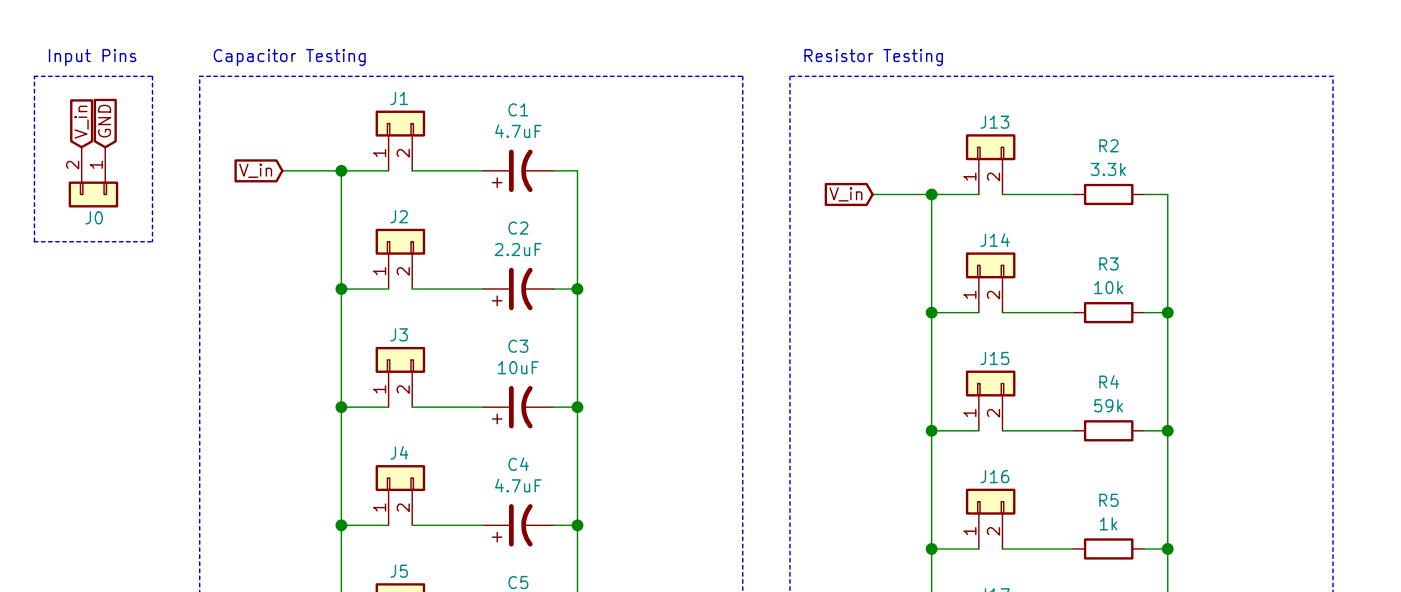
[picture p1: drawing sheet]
<svg xmlns="http://www.w3.org/2000/svg" width="151mm" height="64mm" viewBox="0 0 151 64" stroke-linecap="round" stroke-linejoin="round" font-family="sans-serif">
<path d="M55 16.3v4.1M57 16.3a3.3 3.3 0 0 0 0 4.1M55 29v4.1M57 29a3.3 3.3 0 0 0 0 4.1M55 41.7v4.1M55 54.4v4.1M57 41.7a3.3 3.3 0 0 0 0 4.1M57 54.4a3.3 3.3 0 0 0 0 4.1" fill="none" stroke="#840000" stroke-width=".51"/>
<g fill="none" stroke="#840000" stroke-width=".15">
<path d="M8.7 19.6h.2v1.3h-.2zM8.8 15.8v3.8M11.2 19.6h.3v1.3h-.3zM11.3 15.8v3.8M41.7 13.3h.2v1.3h-.2zM41.8 14.6v3.8M44.2 13.3h.3v1.3h-.3zM44.3 14.6v3.8M52 18.4h2.8M53 19.6h1M53.5 19.1v1M56.3 18.4h3.3"/>
<path d="M105.2 15.8h.2v1.3h-.2zM105.3 17.1v3.8M107.7 15.8h.3v1.3h-.3zM107.8 17.1v3.8M41.7 26h.2v1.3h-.2zM41.7 38.7h.2v1.3h-.2zM41.8 27.3v3.8M41.8 40v3.8M44.2 26h.3v1.3h-.3zM44.2 38.7h.3v1.3h-.3zM44.3 27.3v3.8M44.3 40v3.8"/>
<path d="M52 31.1h2.8M53 32.3h1M53.5 31.8v1M56.3 31.1h3.3M105.2 28.5h.2v1.3h-.2zM105.3 29.8v3.8M107.7 28.5h.3v1.3h-.3zM107.8 29.8v3.8M115.5 20.9h1.2M115.5 33.6h1.2M121.8 20.9h1.3M121.8 33.6h1.3"/>
<path d="M41.7 51.4h.2v1.3h-.2zM41.8 52.7v3.8M44.2 51.4h.3v1.3h-.3zM44.3 52.7v3.8M52 43.8h2.8M52 56.5h2.8M53 45h1M53 57.7h1M53.5 44.5v1M53.5 57.2v1M56.3 43.8h3.3M56.3 56.5h3.3"/>
<path d="M105.2 53.9h.2v1.3h-.2zM105.2 41.2h.2v1.3h-.2zM105.3 42.5v3.8M105.3 55.2v3.8M107.7 53.9h.3v1.3h-.3zM107.7 41.2h.3v1.3h-.3zM107.8 42.5v3.8M107.8 55.2v3.8M115.5 46.3h1.2M115.5 59h1.2M121.8 46.3h1.3M121.8 59h1.3"/>
</g>
<g fill="none" stroke="#840000" stroke-width=".25">
<path d="M7.5 19.6h5.1v2.6h-5.1zM7.7 10.8h2.2v4.4l-1.1 .6-1.1-.6zM10.2 10.7h2.2v4.5l-1.1 .6-1.1-.6zM25.3 17.2h4.4l.7 1.2-.7 1.1h-4.4zM40.5 12h5.1v2.6h-5.1zM88.8 19.8h4.4l.7 1.1-.7 1.1h-4.4zM104 14.6h5.1v2.5h-5.1zM116.7 19.9h5.1v2h-5.1zM40.5 24.7h5.1v2.6h-5.1zM40.5 37.4h5.1v2.6h-5.1zM104 40h5.1v2.5h-5.1zM104 27.3h5.1v2.5h-5.1z"/>
<path d="M116.7 32.6h5.1v2h-5.1zM40.5 50.1h5.1v2.6h-5.1zM104 52.7h5.1v2.5h-5.1zM116.7 45.3h5.1v2h-5.1zM116.7 58h5.1v2h-5.1zM40.5 63.7v-.9h5.1v.9"/>
</g>
<g fill="#ffffc2" stroke="#ffffc2" stroke-width=".11">
<path d="M40.5 12h5.1v2.6h-5.1z"/>
<path d="M40.5 24.7h5.1v2.6h-5.1z"/>
<path d="M40.5 37.4h5.1v2.6h-5.1z"/>
<path d="M7.5 19.6h5.1v2.6h-5.1z"/>
<path d="M104 52.7h5.1v2.5h-5.1z"/>
<path d="M104 40h5.1v2.5h-5.1z"/>
<path d="M104 27.3h5.1v2.5h-5.1z"/>
<path d="M104 14.6h5.1v2.5h-5.1z"/>
<path d="M40.5 62.8h5.1v.9h-5.1z"/>
<path d="M40.5 50.1h5.1v2.6h-5.1z"/>
</g>
<path d="M106 63.3v.4M106.6 63.7l.3-.4v.4M107.7 63.3h.9l-.2 .4" fill="none" stroke="#008484" stroke-width=".15"/>
<path d="M3.7 8.2h12.7M16.4 8.2v17.8M21.5 8.2h58.4M79.9 8.2v55.5M85 8.2v55.5M143.4 8.2h-58.4M3.7 26v-17.8M3.7 26h12.7M21.5 63.7v-55.5M143.4 63.7v-55.5" fill="none" stroke="#0000c2" stroke-width=".15" stroke-dasharray=".4 .4"/>
<g fill="none" stroke="#008400" stroke-width=".15">
<path d="M30.4 18.4h11.4M36.7 18.4v45.3M44.3 18.4h7.7M59.6 18.4h2.5v45.3M36.7 31.1h5.1M44.3 31.1h7.7M59.6 31.1h2.5M93.9 20.9h11.4M100.2 33.6h5.1M100.2 20.9v42.8M107.8 33.6h7.7M107.8 20.9h7.7"/>
<path d="M123.1 20.9h2.5v42.8M123.1 33.6h2.5M36.7 56.5h5.1M36.7 43.8h5.1M44.3 56.5h7.7M44.3 43.8h7.7M59.6 56.5h2.5M59.6 43.8h2.5M100.2 46.3h5.1M100.2 59h5.1M107.8 46.3h7.7M107.8 59h7.7"/>
<path d="M123.1 46.3h2.5M123.1 59h2.5"/>
</g>
<path d="M13 5.9a.33 .33 0 0 1 .5 0v.7M14.5 5.8h-.4l-.1 .1 .1 .2a.43 .43 0 0 1 .5 .3l-.2 .2h-.4M37.6 5.9a.33 .33 0 0 1 .5 0v.7M37.6 5.8v.8M39.3 5.8v1a.35 .35 0 0 1-.6 .2M39.3 5.8h-.4l-.2 .2v.4l.1 .2h.5M99.7 5.9a.3 .3 0 0 1 .5 0v.7M99.7 5.8v.8M101.4 5.8v1a.32 .32 0 0 1-.6 .2M101.4 5.8h-.4l-.2 .2v.4l.1 .2h.5" fill="none" stroke="#0000c2" stroke-width=".15"/>
<g fill="#008400" stroke="#008400" stroke-width=".25">
<circle cx="62.1" cy="31.1" r=".51"/>
<circle cx="125.6" cy="59" r=".51"/>
<circle cx="62.1" cy="43.8" r=".51"/>
<circle cx="62.1" cy="56.5" r=".51"/>
<circle cx="100.2" cy="33.6" r=".51"/>
<circle cx="36.7" cy="31.1" r=".51"/>
<circle cx="100.2" cy="59" r=".51"/>
<circle cx="100.2" cy="20.9" r=".51"/>
<circle cx="36.7" cy="56.5" r=".51"/>
<circle cx="36.7" cy="43.8" r=".51"/>
<circle cx="36.7" cy="18.4" r=".51"/>
<circle cx="125.6" cy="33.6" r=".51"/>
<circle cx="125.6" cy="46.3" r=".51"/>
<circle cx="100.2" cy="46.3" r=".51"/>
</g>
<g font-size="1.8" fill="#0000c2">
<text x="5" y="6.7">Input Pins</text>
<text x="22.8" y="6.7">Capacitor Testing</text>
<text x="86.3" y="6.7">Resistor Testing</text>
</g>
<g font-size="1.8" fill="#008484">
<text x="42" y="11.3">J1</text>
<text x="53.4" y="14.8">4.7uF</text>
<text x="54.7" y="12.5">C1</text>
<text x="105.6" y="13.8">J13</text>
<text x="118.2" y="16.4">R2</text>
<text x="117.5" y="18.9">3.3k</text>
<text x="9.2" y="24.1">J0</text>
<text x="42" y="24">J2</text>
<text x="53.4" y="27.5">2.2uF</text>
<text x="54.7" y="25.2">C2</text>
<text x="105.6" y="26.5">J14</text>
<text x="118.2" y="29.1">R3</text>
<text x="117.8" y="31.6">10k</text>
<text x="42" y="36.7">J3</text>
<text x="53.7" y="40.2">10uF</text>
<text x="54.7" y="37.9">C3</text>
<text x="105.6" y="39.2">J15</text>
<text x="118.2" y="41.8">R4</text>
<text x="117.8" y="44.3">59k</text>
<text x="42" y="49.4">J4</text>
<text x="53.4" y="52.9">4.7uF</text>
<text x="54.7" y="50.6">C4</text>
<text x="105.6" y="51.9">J16</text>
<text x="118.2" y="54.5">R5</text>
<text x="118.3" y="57">1k</text>
<text x="42" y="62.1">J5</text>
<text x="54.7" y="63.3">C5</text>
</g>
<g font-size="1.8" fill="#840000">
<text x="9.4" y="15" transform="rotate(-90 9.4 15)">V_in</text>
<text x="12" y="15" transform="rotate(-90 12 15)">GND</text>
<text x="41.6" y="16.9" transform="rotate(-90 41.6 16.9)">1</text>
<text x="44.1" y="16.9" transform="rotate(-90 44.1 16.9)">2</text>
<text x="8.5" y="18.2" transform="rotate(-90 8.5 18.2)">2</text>
<text x="11.1" y="18.2" transform="rotate(-90 11.1 18.2)">1</text>
<text x="25.9" y="19">V_in</text>
<text x="89.4" y="21.5">V_in</text>
<text x="105.1" y="19.5" transform="rotate(-90 105.1 19.5)">1</text>
<text x="107.6" y="19.5" transform="rotate(-90 107.6 19.5)">2</text>
<text x="41.6" y="29.6" transform="rotate(-90 41.6 29.6)">1</text>
<text x="44.1" y="29.6" transform="rotate(-90 44.1 29.6)">2</text>
<text x="105.1" y="32.2" transform="rotate(-90 105.1 32.2)">1</text>
<text x="107.6" y="32.2" transform="rotate(-90 107.6 32.2)">2</text>
<text x="41.6" y="42.3" transform="rotate(-90 41.6 42.3)">1</text>
<text x="44.1" y="42.3" transform="rotate(-90 44.1 42.3)">2</text>
<text x="105.1" y="44.9" transform="rotate(-90 105.1 44.9)">1</text>
<text x="107.6" y="44.9" transform="rotate(-90 107.6 44.9)">2</text>
<text x="41.6" y="55" transform="rotate(-90 41.6 55)">1</text>
<text x="44.1" y="55" transform="rotate(-90 44.1 55)">2</text>
<text x="105.1" y="57.6" transform="rotate(-90 105.1 57.6)">1</text>
<text x="107.6" y="57.6" transform="rotate(-90 107.6 57.6)">2</text>
</g>
</svg>
